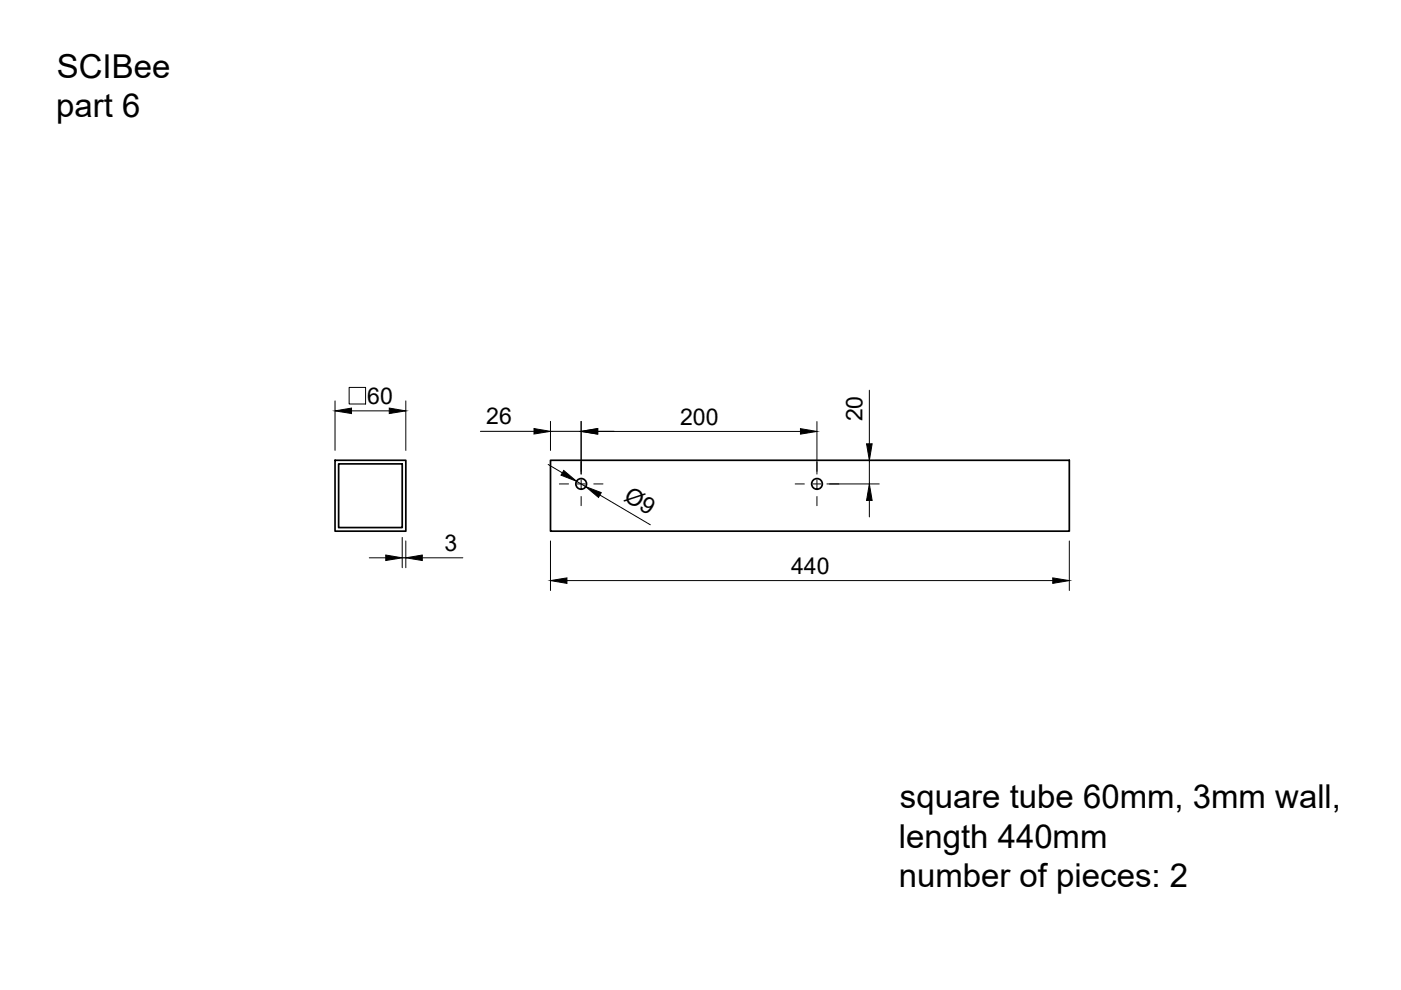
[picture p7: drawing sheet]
<svg xmlns="http://www.w3.org/2000/svg" width="297mm" height="210mm" viewBox="0 0 297 210" stroke-linecap="round" stroke-linejoin="round" font-family="sans-serif">
<!-- layer: Visible -->
<g fill="none" stroke="#000" stroke-width=".36">
<path d="M71 97.6h15v15h-15zM71.8 98.4h13.5v13.5h-13.5zM116.7 97.6h110v15h-110z"/>
<circle cx="123.2" cy="102.6" r="1.13"/>
<circle cx="173.2" cy="102.6" r="1.13"/>
</g>
<!-- layer: FD_Dimensions -->
<g fill="none" stroke="#000" stroke-width=".21">
<path d="M71 85v10.5M74 82.1h3.5v3.6h-3.5zM74.5 87.1h8M86 85v10.5M101.9 91.5h11.3M116.2 98.5l3 1.8M116.7 89.3v6.2M116.7 91.5h6.5M123.2 89.3v11.2M126.7 91.5h43M126.7 91.5h3.5M173.2 89.4v11.1"/>
<path d="M184.3 82.7v11.4M184.3 97.6v5M185.6 97.6h.8M78.3 118.3h3.5M85.3 114v6.4M85.3 118.3h.7M86 114.7v5.7M89.5 118.3h8.6M116.7 114.7v10.5M122.2 102l2 1.2M127.2 105l10.7 6.3M175.3 102.6h11.1"/>
<path d="M184.3 106.1v3.5M226.7 114.7v10.5M120.2 123.1h103"/>
</g>
<g fill="#000" stroke="#000" stroke-width=".21">
<path d="M71 87.1l3.5-.6v1.2zM82.5 86.5l3.5 .6-3.5 .6zM113.2 90.9l3.5 .6-3.5 .5zM119.5 99.8l2.7 2.2-3.3-1.3zM123.2 91.5l3.5-.6v1.1zM169.7 90.9l3.5 .6-3.5 .5zM183.7 94.1h1.2l-.6 3.5zM81.8 117.7l3.5 .6-3.5 .5zM86 118.3l3.5-.6v1.1zM124.2 103.2l3.3 1.3-.6 1zM184.3 102.6l.6 3.5h-1.2zM116.7 123.1l3.5-.6v1.2z"/>
<path d="M223.2 122.5l3.5 .6-3.5 .6z"/>
</g>
<!-- layer: Smart Centers -->
<path d="M123.2 98v1.9M173.2 98v1.9M118.6 102.6h1.9M122.3 102.6h1.8M123.2 101.7v1.8M123.2 105.3v1.9M125.9 102.6h1.9M168.6 102.6h1.9M172.3 102.6h1.8M173.2 101.7v1.8M173.2 105.3v1.9M175.9 102.6h1.9" fill="none" stroke="#000" stroke-width=".21"/>
<g font-size="7">
<text x="12.1" y="16.5">SCIBee</text>
<text x="11.9" y="24.8">part 6</text>
<text x="190.8" y="171.4">square tube 60mm, 3mm wall,</text>
<text x="190.6" y="179.7">length 440mm</text>
<text x="190.6" y="188.1">number of pieces: 2</text>
</g>
<g font-size="4.9">
<text x="77.9" y="85.7">60</text>
<text x="103.1" y="90">26</text>
<text x="182.9" y="89.4" transform="rotate(-90 182.9 89.4)">20</text>
<text x="144.2" y="90">200</text>
<text x="132" y="106" transform="rotate(30 132 106)">Ø9</text>
<text x="94.2" y="116.8">3</text>
<text x="167.7" y="121.6">440</text>
</g>
</svg>
